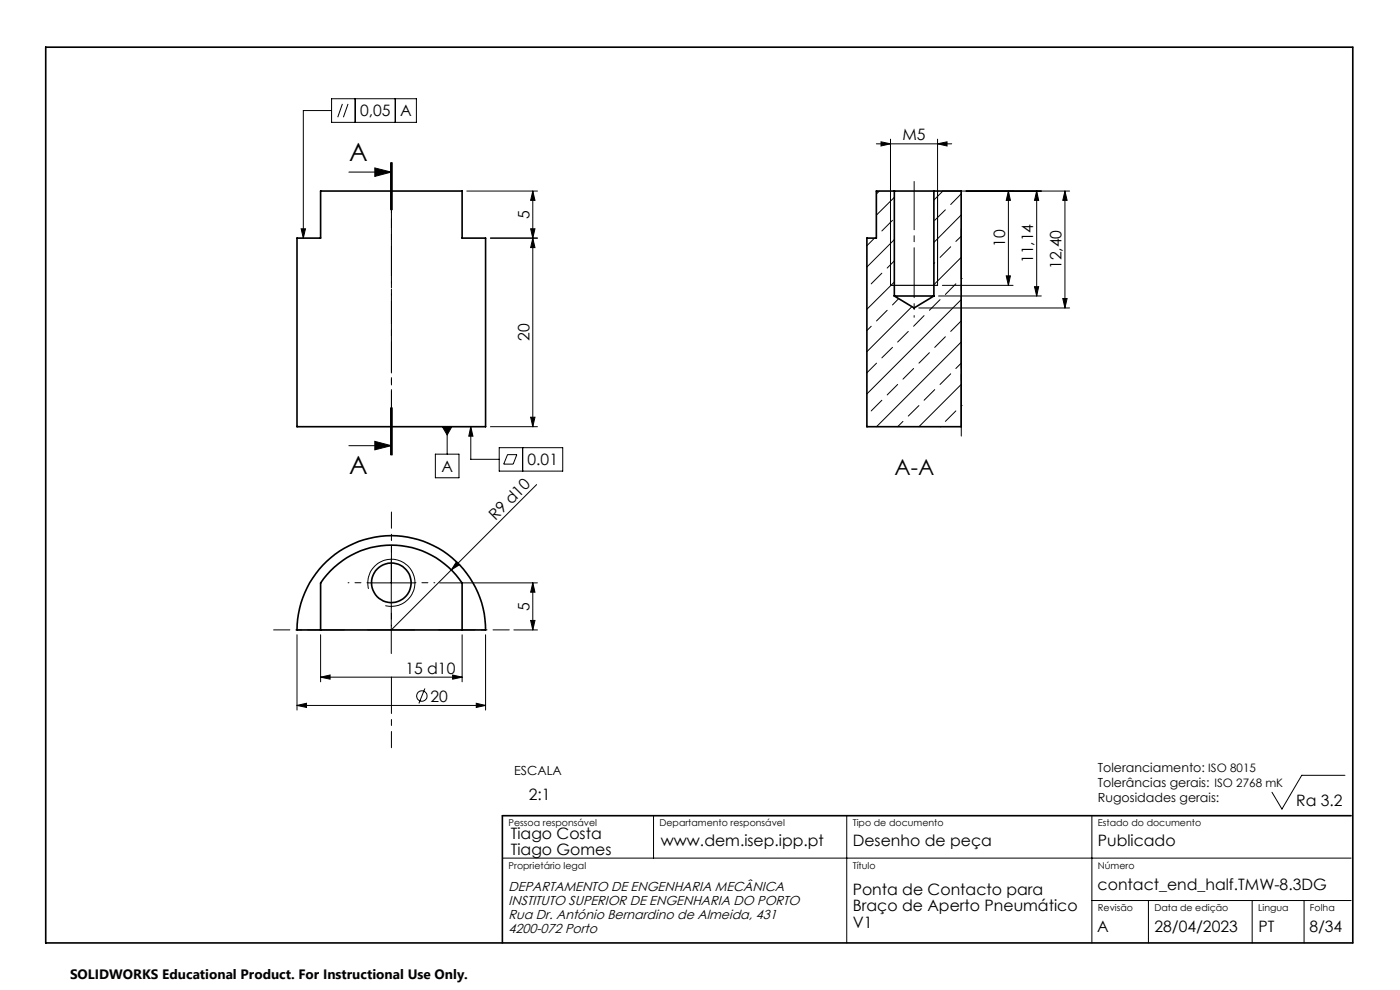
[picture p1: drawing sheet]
<svg xmlns="http://www.w3.org/2000/svg" width="297mm" height="210mm" viewBox="0 0 297 210" stroke-linecap="round" stroke-linejoin="round" font-family="sans-serif">
<g fill="none" stroke="#000" stroke-width=".35">
<path d="M9.7 10h277.3v190h-277.3zM68 40.5h30v10h5v40h-40v-40h5zM189.7 40.5h8.4M189.7 40.5h-3.8v10h-2v40h20v-50h-5.8M189.7 40.5v22.3M198.1 40.5v22.3M189.7 62.8h8.4M189.7 62.8l4.2 2.5 4.2-2.5M68.5 119.9a20 20 0 0 1 21.9-4.9 20 20 0 0 1 12.6 18.6h-40a20.3 20.3 0 0 1 5.5-13.7zM68 133.6v-9.9a18 18 0 0 1 30 0v9.9M286.6 173h-180v27"/>
<circle cx="83" cy="123.6" r="4.2"/>
</g>
<g fill="none" stroke="#000" stroke-width=".21">
<path d="M70.3 20.9h18v5.1h-18zM70.3 23.5h-6v27M72.6 22l-1 2.9M73.8 22l-1 2.9M74 36.5h9M75.4 20.9v5.1M79.5 35.6l3.5 .9-3.5 .9zM82.9 34.5v10M83 34.5v10M83.2 34.5v10M83.9 20.9v5.1M185.9 30.5h16"/>
<path d="M186.9 30.1l2 .4-2 .5zM188.9 29.5v31M198.9 30.5l2-.4v.9zM198.9 29.5v31M63.9 48.5h.9l-.5 2zM99 40.5h15M104 50.5h10M112.6 48.5h.9l-.5 2zM113 40.5l.5 2h-.9zM113 50.5l.5 2h-.9zM113 40.5v50M185.5 50.5l-1.6 1.6"/>
<path d="M185.9 50.1v.1M186.5 40.5l-.6 .6M187.1 58l-2.3 2.2M189.3 46.7l-2.2 2.3M189.7 41.9l-3.8 3.7M189.7 50.8l-5.8 5.8M189.7 59.8l-5.8 5.8M189.7 55.3l-1.5 1.6M198.3 55.7l-.2 .2M199.9 40.5h27M200 40.5l-1.9 1.9M200.6 44.5l-2.3 2.2"/>
<path d="M201.7 52.3l-2.3 2.3M203.9 59.1h.1M203.9 45.6l-5.8 5.8M203.9 54.6l-5.8 5.8M203.9 41.1l-2.2 2.3M203.9 50.1l-1.1 1.1M213.5 58.5h.8l-.4 2zM213.9 40.5l.4 2h-.8zM213.9 40.5v20M219.9 40.5l.4 2h-.8zM219.9 40.5v22.3M225.9 40.5l.5 2h-.9z"/>
<path d="M225.9 40.5v24.8M184.8 69.2l-.9 .9M185.9 77l-2 2.1M188.2 65.8l-2.3 2.3M189.3 73.7l-2.2 2.2M190.6 63.4l-1.3 1.3M192.7 70.3l-2.3 2.3M193.5 65l-9.6 9.6M193.8 78.2l-2.2 2.2M194.9 65.3h32M196 66.9l-2.2 2.3M197.2 74.8l-2.3 2.2"/>
<path d="M199.1 62.8h21.8M199.4 63.6l-2.2 2.2M199.9 60.5h15M200.6 71.4l-2.3 2.3M201.7 79.3l-2.3 2.3M202.8 60.2l-2.2 2.3M203.9 63.6l-20 20M203.9 72.6l-18 17.9M203.9 68.1l-2.2 2.2M203.9 77l-1.1 1.2M219.5 60.8h.8l-.4 2zM225.5 63.3h.9l-.5 2z"/>
<path d="M74 94.5h9M79.5 93.6l3.5 .9-3.5 .9zM82.9 86.5v10M83 86.5v10M83.2 86.5v10zM92.4 96.3h5v5h-5zM93.8 90.5h2l-.9 1.8zM94.9 90.5v5.8M99.9 90.5l.4 2h-.9zM99.9 90.5v6.9h6M104 90.5h10M105.9 95h13.5v4.9h-13.5z"/>
<path d="M107.7 96.4h1.9l-.7 2.1h-2zM110.9 95v4.9M112.6 88.5h.9l-.5 2zM187.1 84.9l-2.3 2.3M190.4 81.6l-2.2 2.2M191.6 89.4l-1.2 1.1M194.9 86l-2.2 2.3M198.3 82.6l-2.3 2.3M199.4 90.5h.1M202.8 87.2l-2.2 2.2M203.9 86h.1M203.9 81.6l-9 8.9"/>
<path d="M83 118.6v20M96.8 119.2l.7 .6-1.8 1.1zM113.8 102.8l-30.8 30.8M63 134.6v16M68 134.6v10M78 133.6h10M78 123.6h10M78.2 124.9a5 5 0 0 1 4.4-6.3 5 5 0 0 1 5.4 5.5 5 5 0 0 1-6.3 4.4M93.2 123.6h20.8M98 134.6v10M103 134.6v16M109 133.6h5"/>
<path d="M112.6 131.6h.9l-.5 2zM113 123.6l.5 2h-.9zM113 123.6v10M63 149.6l2-.4v.9zM63 149.6h40M68 143.6l2-.4v.9zM68 143.6h30M90.1 146l-1.2 3.2M96 143.2l2 .4-2 .5zM101 149.2l2 .4-2 .5zM138.6 173v9M179.6 173v27"/>
<path d="M231.6 173v27M285.3 164.5h-9.1l-4.2 7.1-2.2-3.5M106.6 182h180M231.6 191h55M243.6 191v9M265.6 191v9M276.6 191v9"/>
<circle cx="89.5" cy="147.6" r="1.11"/>
</g>
<path d="M188.9 60.5h10" fill="none" stroke="#000" stroke-width=".25"/>
<path d="M73 133.6h-15M83 123.6v-15M93 133.6h15M83 143.6v15" fill="none" stroke="#000" stroke-width=".21" stroke-dasharray="15.2 1.3 1.3 1.3" stroke-dashoffset="7.5"/>
<path d="M83 118.6v-4.2M78 123.6h-4.2M83 128.6v4.2M88 123.6h4.2" fill="none" stroke="#000" stroke-width=".21" stroke-dasharray="15.2 1.3 1.3 1.3" stroke-dashoffset="15"/>
<path d="M83 34.5v62" fill="none" stroke="#000" stroke-width=".21" stroke-dasharray="6.3 1.3 1.3 1.3" stroke-dashoffset="2.7"/>
<path d="M193.9 62.8v-24.3" fill="none" stroke="#000" stroke-width=".21" stroke-dasharray="15.2 1.3 1.3 1.3" stroke-dashoffset="5"/>
<path d="M193.9 62.8v4.5" fill="none" stroke="#000" stroke-width=".21" stroke-dasharray="15.2 1.3 1.3 1.3" stroke-dashoffset="14.9"/>
<path d="M203.9 48.5v44" fill="none" stroke="#000" stroke-width=".21" stroke-dasharray="15.2 1.3 1.3 1.3" stroke-dashoffset="4.7"/>
<path d="M83 50.5v42" fill="none" stroke="#000" stroke-width=".21" stroke-dasharray="15.2 1.3 1.3 1.3" stroke-dashoffset="5.7"/>
<path d="M83 50.5v-12" fill="none" stroke="#000" stroke-width=".21" stroke-dasharray="15.2 1.3 1.3 1.3" stroke-dashoffset="11.1"/>
<g fill="#000">
<path d="M96.8 119.2l.7 .6-1.8 1.1z"/>
<path d="M79.5 35.6l3.5 .9-3.5 .9zM79.5 93.6l3.5 .9-3.5 .9z"/>
<path d="M186.9 30.1l2 .4-2 .5zM198.9 30.5l2-.4v.9zM63 149.6l2-.4v.9zM101 149.2l2 .4-2 .5z"/>
<path d="M63.9 48.5h.9l-.5 2zM99.9 90.5l.4 2h-.9zM93.8 90.5l1.1 1.8 .9-1.8z"/>
<path d="M112.6 48.5h.9l-.5 2zM113 40.5l.5 2h-.9zM219.5 60.8h.8l-.4 2zM219.9 40.5l.4 2h-.8zM225.5 63.3h.9l-.5 2zM225.9 40.5l.5 2h-.9z"/>
<path d="M113 50.5l.5 2h-.9zM112.6 88.5h.9l-.5 2zM213.9 40.5l.4 2h-.8zM213.5 58.5h.8l-.4 2zM113 123.6l.5 2h-.9zM112.6 131.6h.9l-.5 2z"/>
<path d="M96 143.2l2 .4-2 .5zM68 143.6l2-.4v.9z"/>
</g>
<g font-size="5.3">
<text x="74" y="34.2">A</text>
<text x="74" y="100.6">A</text>
</g>
<text font-size="4.7" x="189.8" y="100.8">A-A</text>
<g font-size="3.3">
<text x="76.4" y="24.7">0,05</text>
<text x="84.9" y="24.7">A</text>
<text x="191.5" y="29.8">M5</text>
<text x="112.3" y="46.4" transform="rotate(-90 112.3 46.4)">5</text>
<text x="213.2" y="52.3" transform="rotate(-90 213.2 52.3)">10</text>
<text x="219.2" y="55.8" transform="rotate(-90 219.2 55.8)">11,14</text>
<text x="225.2" y="57.1" transform="rotate(-90 225.2 57.1)">12,40</text>
<text x="112.3" y="72.3" transform="rotate(-90 112.3 72.3)">20</text>
<text x="93.6" y="100.1">A</text>
<text x="111.9" y="98.7">0.01</text>
<text x="105.1" y="110.5" transform="rotate(-45 105.1 110.5)">R9 d10</text>
<text x="112.3" y="129.6" transform="rotate(-90 112.3 129.6)">5</text>
<text x="86" y="142.9">15 d10</text>
<text x="91.3" y="148.8">20</text>
<text x="112.2" y="169.7">2:1</text>
<text x="275" y="170.9">Ra 3.2</text>
<text x="108.4" y="177.9">Tiago Costa</text>
<text x="140.2" y="179.5">www.dem.isep.ipp.pt</text>
<text x="180.9" y="179.5">Desenho de peça</text>
<text x="232.9" y="179.5">Publicado</text>
<text x="108.4" y="181.4">Tiago Gomes</text>
<text x="180.9" y="189.8">Ponta de Contacto para</text>
<text x="232.9" y="188.7">contact_end_half.TMW-8.3DG</text>
<text x="180.9" y="193.3">Braço de Aperto Pneumático</text>
<text x="180.9" y="196.8">V1</text>
<text x="232.8" y="197.7">A</text>
<text x="244.9" y="197.7">28/04/2023</text>
<text x="267" y="197.7">PT</text>
<text x="277.8" y="197.7">8/34</text>
</g>
<text font-size="2.9" x="14.9" y="207.6">SOLIDWORKS Educational Product. For Instructional Use Only.</text>
<g font-size="2.8">
<text x="107.9" y="192">INSTITUTO SUPERIOR DE ENGENHARIA DO PORTO</text>
<text x="107.9" y="189">DEPARTAMENTO DE ENGENHARIA MECÂNICA</text>
<text x="107.9" y="198">4200-072 Porto</text>
<text x="107.9" y="195">Rua Dr. António Bernardino de Almeida, 431</text>
</g>
<g font-size="2.7">
<text x="109.1" y="164.4">ESCALA</text>
<text x="232.9" y="163.8">Toleranciamento: ISO 8015</text>
<text x="232.9" y="167">Tolerâncias gerais: ISO 2768 mK</text>
<text x="232.9" y="170.1">Rugosidades gerais:</text>
</g>
<g font-size="2">
<text x="107.9" y="175.3">Pessoa responsável</text>
<text x="139.9" y="175.3">Departamento responsável</text>
<text x="180.9" y="175.3">Tipo de documento</text>
<text x="232.9" y="175.1">Estado do documento</text>
<text x="107.9" y="184.3">Proprietário legal</text>
<text x="180.9" y="184.3">Título</text>
<text x="232.9" y="184.3">Número</text>
<text x="232.9" y="193.3">Revisão</text>
<text x="244.9" y="193.3">Data de edição</text>
<text x="266.9" y="193.3">Lingua</text>
<text x="277.9" y="193.3">Folha</text>
</g>
</svg>
